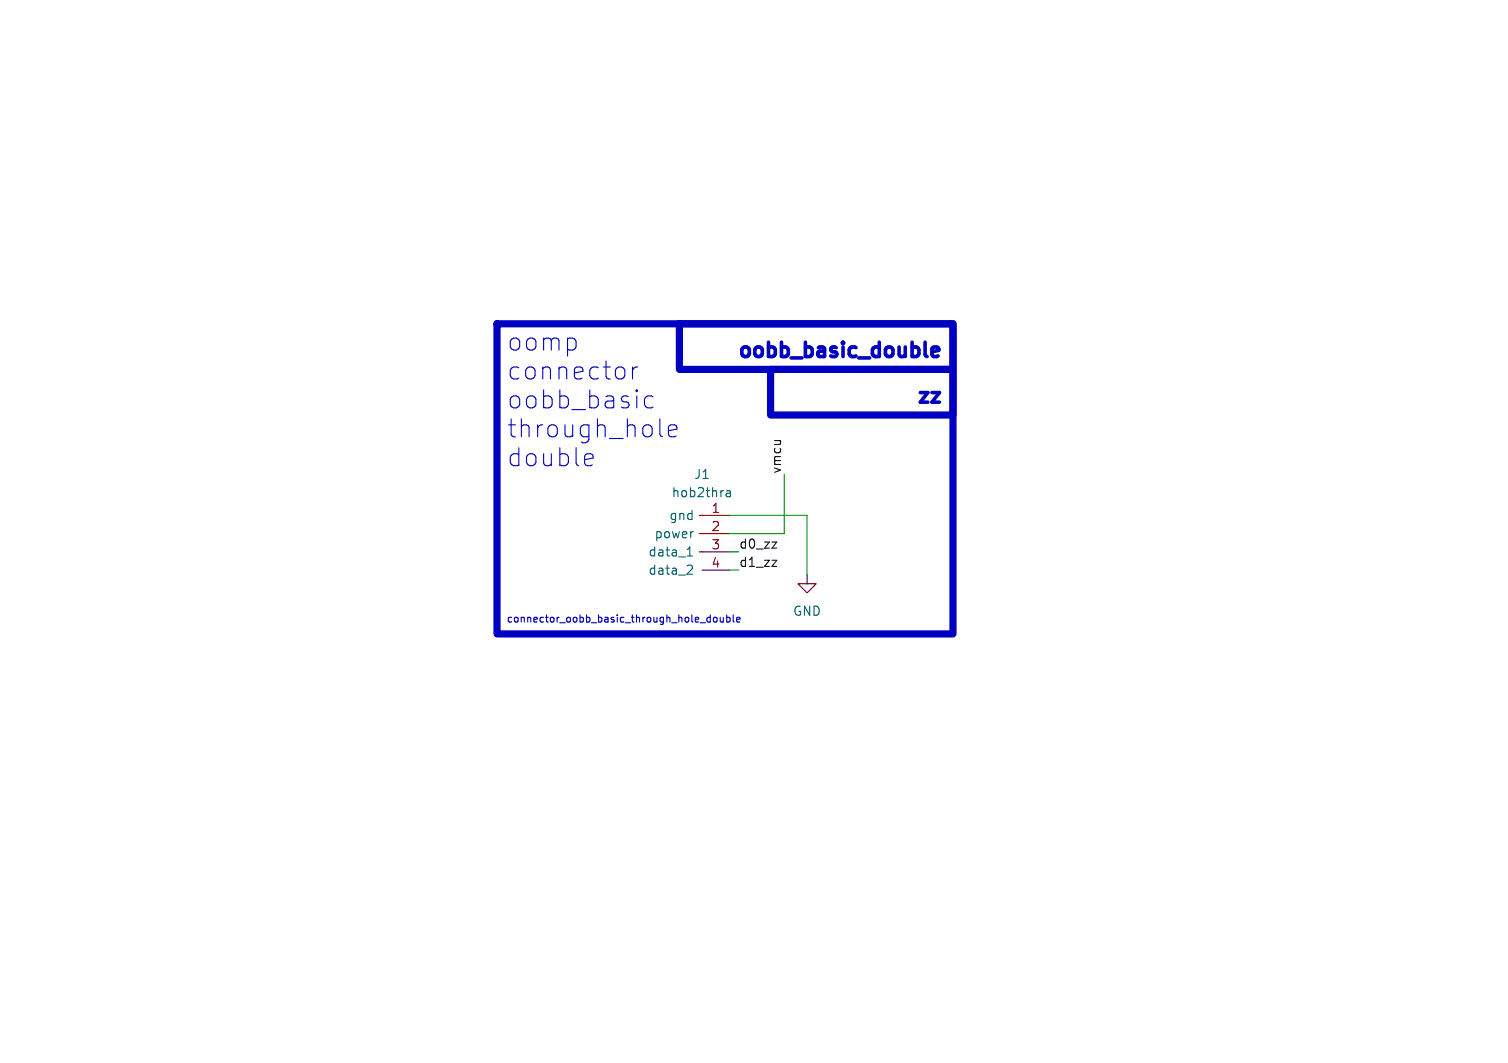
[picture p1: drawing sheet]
<svg xmlns="http://www.w3.org/2000/svg" width="210mm" height="148mm" viewBox="0 0 210 148" stroke-linecap="round" stroke-linejoin="round" font-family="sans-serif">
<path d="M97.4 76.8h4.2M97.4 74.3h4.2M97.4 71.8h4.2M97.8 79.4h3.8M112.4 80v1.3h1.3l-1.3 1.3-1.3-1.3h1.3" fill="none" stroke="#840000" stroke-width=".15"/>
<path d="M95.7 77.4h.7M95.8 76.4l.3-.3v1.3M95.9 78.7h.4l.1 .3v.2l-.8 .8h.8M96.4 74h.2M101.2 68.4h.5v.8M101.7 68.6l-.4 .1a.25 .25 0 0 0-.2 .2 .25 .25 0 0 0 .2 .3l.4-.1" fill="none" stroke="#006464" stroke-width=".15"/>
<path d="M107.5 75.5h.7l-.7 .8h.7M107.5 78h.7l-.7 .9h.7" fill="none" stroke="#0f0f0f" stroke-width=".15"/>
<path d="M129.8 54.7h1l-1 1.3h1M129.8 49l.9-.2-.1-.4-.5-.1-.3 .3v.8l.1 .1 .2 .1 .5-.1" fill="none" stroke="#0000c2" stroke-width=".5"/>
<g fill="none" stroke="#0000c2" stroke-width=".15">
<path d="M86.9 51.3l.1 .3v.7l-.1 .2M88.1 51.1v1.7M88.8 51.1a.64 .64 0 0 0-.7 .5M90.9 55.2l-.2-.1h-.5l-.3 .3-.1 .2v.7l.2 .4 .2 .1h.5l.2-.1M91.9 58.3v2.2l.1 .2 .3 .1M93.1 60l1.2-.3-.1-.4-.3-.2h-.5l-.2 .2-.1 .2v1l.1 .2 .2 .1h.5l.3-.1M81.8 63.2h.5l.2 .1 .1 .5-1.2 .2M82.5 64.7l-.2 .1h-.5M98.6 85.9l.3 .1M98.9 85.6v1M98.9 86.6h-.3M99.4 86l.1-.1 .3 .1 .1 .4-.1 .2h-.3l-.1-.1z"/>
<path d="M100.3 85.9v.7h.3l.1-.1M100.7 85.9v.7M101.2 86l.3-.1 .2 .2-.1 .5h-.4M101.2 85.6v1M102.1 85.6v.9l.2 .1M102.6 86.3l.5-.1-.1-.2-.3-.1-.1 .2v.5h.4"/>
</g>
<path d="M69.2 45.1h63.5v43.2h-63.5zM94.6 45.1h38.1v6.3h-38.1zM107.3 51.4h25.4v6.4h-25.4z" fill="none" stroke="#0000c2" stroke-width="1"/>
<path d="M101.6 71.8h10.8v8.2M101.6 76.8h1.3M101.6 79.4h1.3M109.2 66v8.3h-7.6" fill="none" stroke="#009600" stroke-width=".15"/>
<g font-size="3.5" fill="#0000c2">
<text x="70.5" y="49.1">oomp</text>
<text x="70.5" y="53.1">connector</text>
<text x="70.5" y="57.1">oobb_basic</text>
<text x="70.5" y="61.1">through_hole</text>
<text x="70.5" y="65.2">double</text>
</g>
<g font-size="2.8" fill="#0000c2">
<text x="102.2" y="49.9">oobb_basic_double</text>
<text x="127.1" y="56.3">zz</text>
</g>
<g font-size="1.8" fill="#006464">
<text x="93.5" y="69.4">hob2thra</text>
<text x="96.6" y="66.9">J1</text>
<text x="90.2" y="77.7">data_1</text>
<text x="91.1" y="75.2">power</text>
<text x="93.1" y="72.6">gnd</text>
<text x="90.2" y="80.2">data_2</text>
<text x="110.4" y="86">GND</text>
</g>
<g font-size="1.8" fill="#a90000">
<text x="99" y="71.5">1</text>
<text x="99" y="74">2</text>
<text x="99" y="76.6">3</text>
<text x="99" y="79.1">4</text>
</g>
<g font-size="1.8" fill="#0f0f0f">
<text x="108.9" y="66" transform="rotate(-90 108.9 66)">vmcu</text>
<text x="102.9" y="76.5">d0_zz</text>
<text x="102.9" y="79">d1_zz</text>
</g>
<text font-size="1.4" fill="#0000c2" x="70.5" y="86.7">connector_oobb_basic_through_hole_double</text>
</svg>
